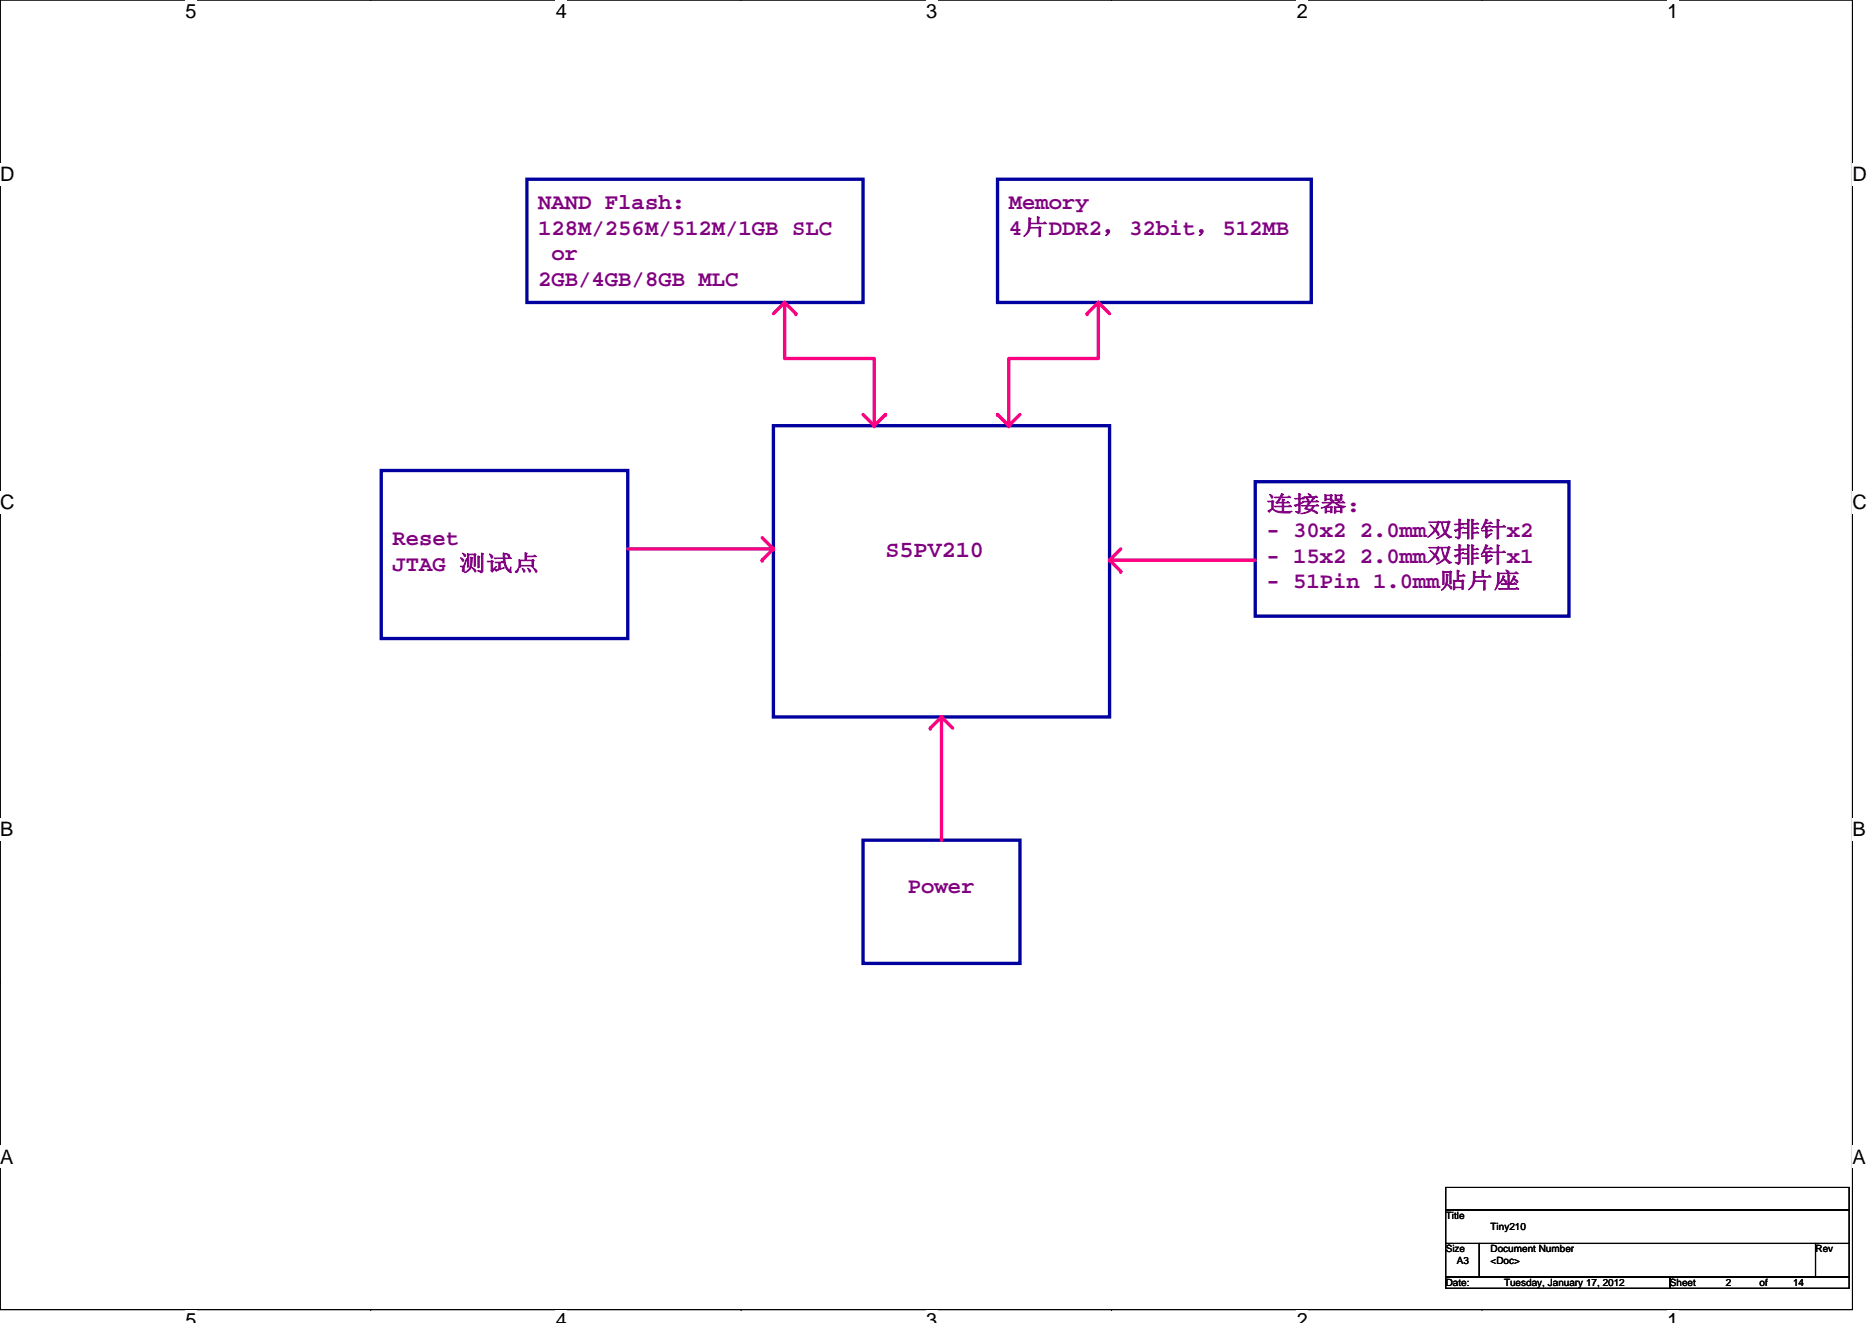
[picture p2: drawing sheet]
<svg xmlns="http://www.w3.org/2000/svg" width="297mm" height="210mm" viewBox="0 0 297 210" stroke-linecap="round" stroke-linejoin="round" font-family="sans-serif">
<path d="M0 0h293.9v207.9h-293.9z" fill="none" stroke="#000" stroke-width=".17"/>
<g fill="#fff">
<path d="M29.4 0h1.8v3.5h-1.8z"/>
<path d="M29.4 207.9h1.8v2h-1.8z"/>
</g>
<path d="M58.8 0h.1M58.8 207.9h.1" fill="none" stroke="#000" stroke-width=".17"/>
<g fill="#fff">
<path d="M88.2 0h1.8v3.5h-1.8z"/>
<path d="M88.2 207.9h1.8v2h-1.8z"/>
</g>
<path d="M117.6 0h.1M117.6 207.9h.1" fill="none" stroke="#000" stroke-width=".17"/>
<g fill="#fff">
<path d="M147 0h1.7v3.5h-1.7z"/>
<path d="M147 207.9h1.7v2h-1.7z"/>
</g>
<path d="M176.4 0h.1M176.4 207.9h.1" fill="none" stroke="#000" stroke-width=".17"/>
<g fill="#fff">
<path d="M205.8 0h1.7v3.5h-1.7z"/>
<path d="M205.8 207.9h1.7v2h-1.7z"/>
</g>
<path d="M235.2 0h.1M235.2 207.9h.1" fill="none" stroke="#000" stroke-width=".17"/>
<g fill="#fff">
<path d="M264.5 0h1.8v3.5h-1.8z"/>
<path d="M264.5 207.9h1.8v2h-1.8z"/>
<path d="M0 26h2.3v3.5h-2.3z"/>
<path d="M293.9 26h2.3v3.5h-2.3z"/>
<path d="M0 77.9h2.3v3.5h-2.3z"/>
<path d="M293.9 77.9h2.3v3.5h-2.3z"/>
</g>
<path d="M0 52h.1M293.9 52h.1" fill="none" stroke="#000" stroke-width=".17"/>
<g fill="#fff">
<path d="M0 129.9h2.1v3.5h-2.1z"/>
<path d="M293.9 129.9h2.1v3.5h-2.1z"/>
</g>
<path d="M0 103.9h.1M293.9 103.9h.1" fill="none" stroke="#000" stroke-width=".17"/>
<g fill="#fff">
<path d="M0 181.9h2.2v3.5h-2.2z"/>
<path d="M293.9 181.9h2.2v3.5h-2.2z"/>
</g>
<path d="M0 155.9h.1M293.9 155.9h.1M229.4 188.5h64v3.5h-64zM229.4 192h64v5.4h-64zM229.4 197.4h5.3v5.3h-5.3zM234.7 197.4h53.4v5.3h-53.4zM288.1 197.4h5.3v5.3h-5.3zM229.4 202.7h35.6v1.8h-35.6zM265 202.7h28.4v1.8h-28.4z" fill="none" stroke="#000" stroke-width=".17"/>
<path d="M83.6 28.4h53.3v19.6h-53.3zM158.3 28.4h49.8v19.6h-49.8zM60.5 74.7h39.1v26.6h-39.1zM122.7 67.6h53.4v46.2h-53.4zM199.2 76.5h49.8v21.3h-49.8zM136.9 133.3h24.9v19.6h-24.9z" fill="none" stroke="#0000a0" stroke-width=".53"/>
<g fill="none" stroke="#ff0080" stroke-width=".53">
<path d="M124.5 48v8.9h14.2v10.7M124.5 48h.1M124.5 48l-1.8 1.8M124.5 48l1.8 1.8M126.3 49.8h.1M172.5 49.8h.1M174.3 48v8.9h-14.2v10.7M174.3 48h.1M174.3 48l1.8 1.8M174.3 48l-1.8 1.8M136.9 65.8l1.8 1.8M138.7 67.6h.1"/>
<path d="M140.5 65.8h.1M140.5 65.8l-1.8 1.8M158.3 65.8h.1M158.3 65.8l1.8 1.8M160.1 67.6h.1M161.8 65.8l-1.7 1.8M99.6 87.1h23.1M120.9 88.9h.1M120.9 85.3l1.8 1.8M122.7 87.1h.1M122.7 87.1l-1.8 1.8M176.1 88.9h23.1"/>
<path d="M176.1 88.9h.1M176.1 88.9l1.7 1.8M177.8 90.7h.1M177.8 87.1l-1.7 1.8M147.6 115.6h.1M149.4 113.8v19.5M149.4 113.8h.1M149.4 113.8l-1.8 1.8M149.4 113.8l1.8 1.8"/>
</g>
<text font-size="3.7" fill="#800080" x="140.5" y="88.5">S5PV210</text>
<g font-size="3.5" fill="#800080">
<text x="85.4" y="33.2">NAND Flash:</text>
<text x="160.1" y="33.2">Memory</text>
<text x="85.4" y="37.3">128M/256M/512M/1GB SLC</text>
<text x="87.5" y="41.3">or</text>
<text x="160.1" y="37.3">4片DDR2，32bit，512MB</text>
<text x="85.4" y="45.3">2GB/4GB/8GB MLC</text>
<text x="201" y="81.2">连接器:</text>
<text x="62.3" y="86.6">Reset</text>
<text x="201" y="85.3">- 30x2 2.0mm双排针x2</text>
<text x="201" y="89.3">- 15x2 2.0mm双排针x1</text>
<text x="62.3" y="90.6">JTAG 测试点</text>
<text x="201" y="93.3">- 51Pin 1.0mm贴片座</text>
<text x="144.1" y="141.7">Power</text>
</g>
<g font-size="3.2">
<text x="29.4" y="2.8">5</text>
<text x="88.2" y="2.8">4</text>
<text x="147" y="2.8">3</text>
<text x="205.8" y="2.8">2</text>
<text x="264.5" y="2.8">1</text>
<text x="0" y="28.8">D</text>
<text x="293.9" y="28.8">D</text>
<text x="0" y="80.8">C</text>
<text x="293.9" y="80.8">C</text>
<text x="0" y="132.7">B</text>
<text x="293.9" y="132.7">B</text>
<text x="0" y="184.7">A</text>
<text x="293.9" y="184.7">A</text>
<text x="29.4" y="210.7">5</text>
<text x="88.2" y="210.7">4</text>
<text x="147" y="210.7">3</text>
<text x="205.8" y="210.7">2</text>
<text x="264.5" y="210.7">1</text>
</g>
<g font-size="1.6">
<text x="229.4" y="193.4">Title</text>
<text x="236.5" y="195.2">Tiny210</text>
<text x="229.4" y="198.8">Size</text>
<text x="231.2" y="200.6">A3</text>
<text x="236.5" y="198.8">Document Number</text>
<text x="236.5" y="200.6">&lt;Doc&gt;</text>
<text x="288.1" y="198.8">Rev</text>
<text x="229.4" y="204.1">Date:</text>
<text x="238.7" y="204.1">Tuesday, January 17, 2012</text>
<text x="265" y="204.1">Sheet</text>
<text x="273.9" y="204.1">2</text>
<text x="279.2" y="204.1">of</text>
<text x="284.5" y="204.1">14</text>
</g>
</svg>
